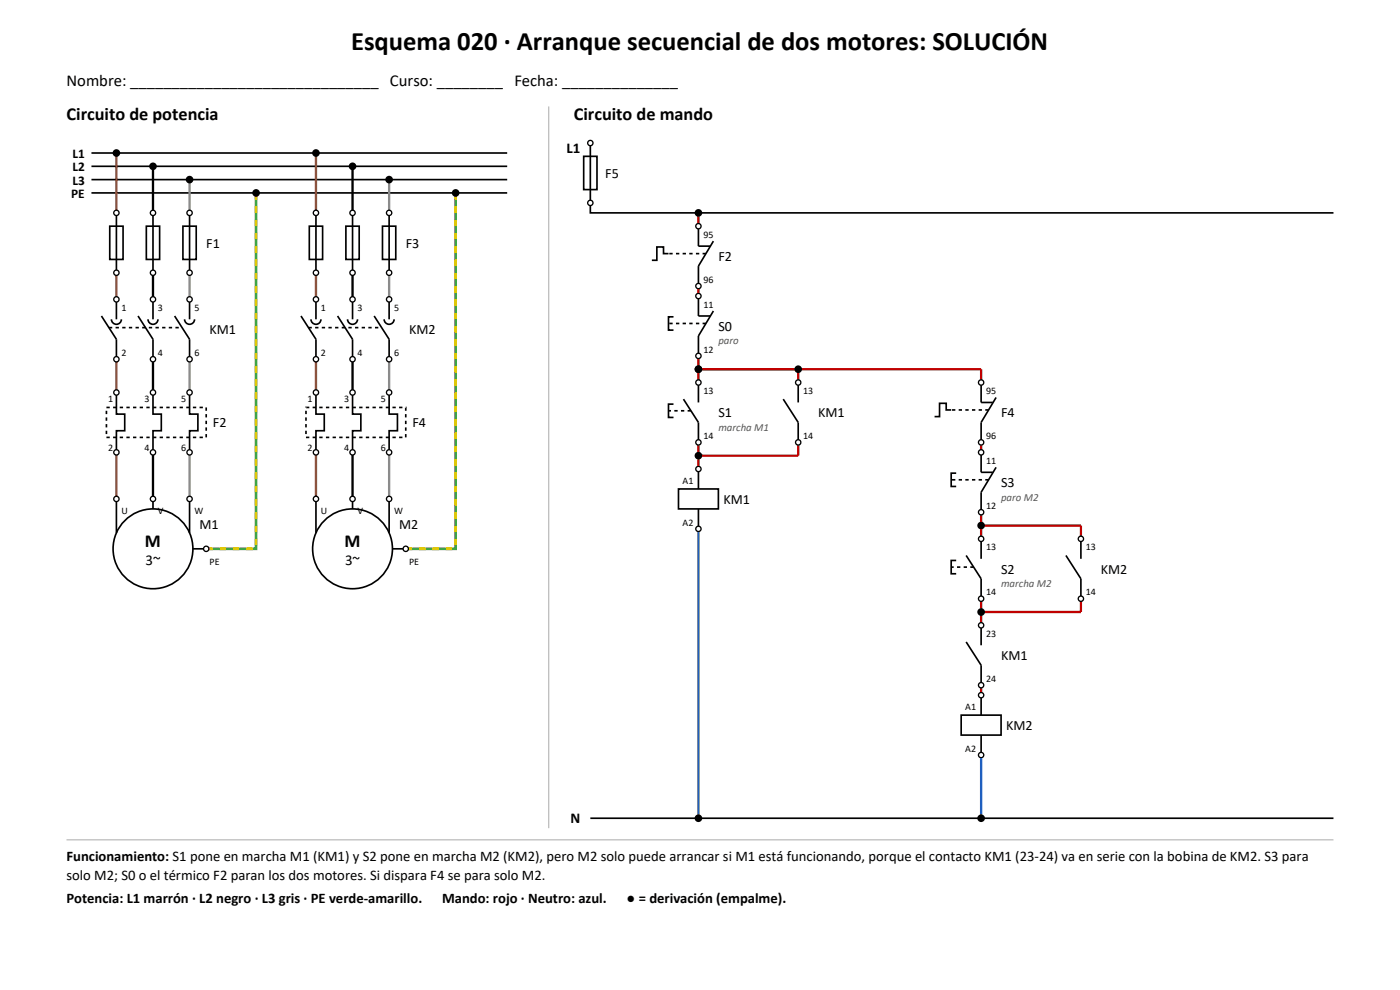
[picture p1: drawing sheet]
<svg xmlns="http://www.w3.org/2000/svg" width="297mm" height="210mm" viewBox="0 0 297 210" stroke-linecap="round" stroke-linejoin="round" font-family="sans-serif">
<path d="M116.4 22.6v153.1M14.1 178.2h268.8" fill="none" stroke="#aaa" stroke-width=".21"/>
<g fill="none" stroke="#000" stroke-width=".35">
<path d="M19.4 32.5h88.2M19.4 35.3h88.2M19.4 38.1h88.2M123.8 33.2h2.8v7h-2.8zM125.2 30.3v14.9h157.7M19.4 40.9h88.2M23.3 48h2.8v7h-2.8zM24.7 45.2v12.7M31 48h2.9v7h-2.9zM32.5 45.2v12.7M38.8 48h2.8v7h-2.8zM40.2 45.2v12.7"/>
<path d="M65.6 48h2.8v7h-2.8zM67 45.2v12.7M73.4 48h2.8v7h-2.8zM74.8 45.2v12.7M81.1 48h2.9v7h-2.9zM82.5 45.2v12.7M141.8 53.8h-1v-1.4h-1.5v2.8h-1M148.2 48v4.2h2.4M151.3 51.2l-3.1 5.2v4.3M21.5 67l3.2 5v4.2M23.6 67.7a1.06 1.06 0 0 0 1.1 1.1 1.06 1.06 0 0 0 1.1-1.1M24.7 63.5v4.2"/>
<path d="M29.3 67l3.2 5v4.2M31.4 67.7a1.06 1.06 0 0 0 1.1 1.1 1.06 1.06 0 0 0 1-1.1M32.5 63.5v4.2M37 67l3.2 5v4.2M39.2 67.7a1.06 1.06 0 0 0 1 1.1 1.06 1.06 0 0 0 1.1-1.1M40.2 63.5v4.2M63.9 67l3.1 5v4.2M66 67.7a1.06 1.06 0 0 0 1 1.1 1.06 1.06 0 0 0 1.1-1.1M67 63.5v4.2M71.6 67l3.2 5v4.2M73.7 67.7a1.06 1.06 0 0 0 1.1 1.1 1.06 1.06 0 0 0 1-1.1M74.8 63.5v4.2"/>
<path d="M79.4 67l3.1 5v4.2M81.5 67.7a1.06 1.06 0 0 0 1.1 1.1 1.06 1.06 0 0 0 1-1.1M82.5 63.5v4.2M142.9 67.2h-1.1v2.8h1.1M148.2 62.8v4.2h2.4M151.3 66l-3.1 5.3v4.2M24.7 83.3v4.5h1.8v3.6h-1.8v4.6M32.5 83.3v4.5h1.7v3.6h-1.7v4.6M40.2 83.3v4.5h1.8v3.6h-1.8v4.6M67 83.3v4.5h1.8v3.6h-1.8v4.6M74.8 83.3v4.5h1.8v3.6h-1.8v4.6M82.5 83.3v4.5h1.8v3.6h-1.8v4.6"/>
<path d="M142.9 85.7h-1.1v2.8h1.1M145 84.7l3.2 4.9v4.2M148.2 81.1v4.3M148.2 99.5v4.2M166.2 84.7l3.1 4.9v4.2M169.3 81.1v4.3M201.8 87h-1.1v-1.5h-1.4v2.9h-1M208.1 81.1v4.3h2.5M208.1 96v4.2h2.5M211.3 84.3l-3.2 5.3v4.2M211.3 99.1l-3.2 5.3v4.3M24.7 105.8v7.2"/>
<path d="M32.5 105.8v2.1M40.2 105.8v7.2M40.9 116.4h2.8M67 105.8v7.2M74.8 105.8v2.1M82.5 105.8v7.2M83.3 116.4h2.8M143.9 103.7h8.5v4.2h-8.5zM148.2 107.9v4.3M202.8 100.4h-1v2.8h1M202.8 118.9h-1v2.8h1M205 117.8l3.1 5v4.2"/>
<path d="M208.1 114.3v4.2M226.1 117.8l3.2 5v4.2M229.3 114.3v4.2M205 136.2l3.1 4.9v4.2M208.1 132.6v4.3M203.9 151.7h8.5v4.2h-8.5zM208.1 147.5v4.2M208.1 155.9v4.3M125.2 173.6h157.7"/>
<circle cx="32.5" cy="116.4" r="8.5"/>
<circle cx="74.8" cy="116.4" r="8.5"/>
</g>
<path d="M149.8 53.8h-8M23.1 69.5h15.5M65.4 69.5h15.6M149.8 68.6h-8M22.6 86.4h21.1v6.4h-21.1zM64.9 86.4h21.2v6.4h-21.2zM146.6 87.1h-4.8M209.7 87h-7.9M209.7 101.8h-7.9M206.6 120.3h-4.8" fill="none" stroke="#000" stroke-width=".35" stroke-dasharray=".7 .7" stroke-linecap="butt"/>
<path d="M24.7 32.5v12.7M67 32.5v12.7M24.7 57.9v5.6M67 57.9v5.6M24.7 76.2v7.1M67 76.2v7.1M24.7 96v9.8M67 96v9.8" fill="none" stroke="#8b4513" stroke-width=".49"/>
<path d="M32.5 35.3v9.9M74.8 35.3v9.9M32.5 57.9v5.6M74.8 57.9v5.6M32.5 76.2v7.1M74.8 76.2v7.1M32.5 96v9.8M74.8 96v9.8" fill="none" stroke="#000" stroke-width=".49"/>
<path d="M40.2 38.1v7.1M82.5 38.1v7.1M40.2 57.9v5.6M82.5 57.9v5.6M40.2 76.2v7.1M82.5 76.2v7.1M40.2 96v9.8M82.5 96v9.8" fill="none" stroke="#8c8c8c" stroke-width=".49"/>
<path d="M54.3 40.9v75.5h-10.6M96.7 40.9v75.5h-10.6" fill="none" stroke="#2e9e3e" stroke-width=".56"/>
<path d="M54.3 40.9v75.5h-10.6M96.7 40.9v75.5h-10.6" fill="none" stroke="#e8c800" stroke-width=".56" stroke-dasharray="1.4 1.4" stroke-linecap="butt"/>
<g fill="none" stroke="#c00000" stroke-width=".49">
<path d="M148.2 45.2v2.8M148.2 60.7v2.1M148.2 75.5v5.6M148.2 78.3h59.9v2.8M169.3 78.3v2.8M148.2 93.8v5.7M169.3 93.8v2.9h-21.1M208.1 93.8v2.2M208.1 108.7v5.6M208.1 111.5h21.2v2.8M208.1 127v5.6M229.3 127v2.8h-21.2"/>
<path d="M208.1 145.3v2.2"/>
</g>
<path d="M148.2 112.2v61.4M208.1 160.2v13.4" fill="none" stroke="#1f5fbf" stroke-width=".49"/>
<g fill="#fff" stroke="#000" stroke-width=".28">
<circle cx="24.7" cy="45.2" r=".56"/>
<circle cx="24.7" cy="57.9" r=".56"/>
<circle cx="32.5" cy="45.2" r=".56"/>
<circle cx="32.5" cy="57.9" r=".56"/>
<circle cx="40.2" cy="45.2" r=".56"/>
<circle cx="40.2" cy="57.9" r=".56"/>
<circle cx="24.7" cy="63.5" r=".56"/>
<circle cx="24.7" cy="76.2" r=".56"/>
<circle cx="32.5" cy="63.5" r=".56"/>
<circle cx="32.5" cy="76.2" r=".56"/>
<circle cx="40.2" cy="63.5" r=".56"/>
<circle cx="40.2" cy="76.2" r=".56"/>
<circle cx="24.7" cy="83.3" r=".56"/>
<circle cx="24.7" cy="96" r=".56"/>
<circle cx="32.5" cy="83.3" r=".56"/>
<circle cx="32.5" cy="96" r=".56"/>
<circle cx="40.2" cy="83.3" r=".56"/>
<circle cx="40.2" cy="96" r=".56"/>
<circle cx="24.7" cy="105.8" r=".56"/>
<circle cx="32.5" cy="105.8" r=".56"/>
<circle cx="40.2" cy="105.8" r=".56"/>
<circle cx="43.7" cy="116.4" r=".56"/>
<circle cx="67" cy="45.2" r=".56"/>
<circle cx="67" cy="57.9" r=".56"/>
<circle cx="74.8" cy="45.2" r=".56"/>
<circle cx="74.8" cy="57.9" r=".56"/>
<circle cx="82.5" cy="45.2" r=".56"/>
<circle cx="82.5" cy="57.9" r=".56"/>
<circle cx="67" cy="63.5" r=".56"/>
<circle cx="67" cy="76.2" r=".56"/>
<circle cx="74.8" cy="63.5" r=".56"/>
<circle cx="74.8" cy="76.2" r=".56"/>
<circle cx="82.5" cy="63.5" r=".56"/>
<circle cx="82.5" cy="76.2" r=".56"/>
<circle cx="67" cy="83.3" r=".56"/>
<circle cx="67" cy="96" r=".56"/>
<circle cx="74.8" cy="83.3" r=".56"/>
<circle cx="74.8" cy="96" r=".56"/>
<circle cx="82.5" cy="83.3" r=".56"/>
<circle cx="82.5" cy="96" r=".56"/>
<circle cx="67" cy="105.8" r=".56"/>
<circle cx="74.8" cy="105.8" r=".56"/>
<circle cx="82.5" cy="105.8" r=".56"/>
<circle cx="86.1" cy="116.4" r=".56"/>
<circle cx="125.2" cy="30.3" r=".56"/>
<circle cx="125.2" cy="43" r=".56"/>
<circle cx="148.2" cy="48" r=".56"/>
<circle cx="148.2" cy="60.7" r=".56"/>
<circle cx="148.2" cy="62.8" r=".56"/>
<circle cx="148.2" cy="75.5" r=".56"/>
<circle cx="148.2" cy="81.1" r=".56"/>
<circle cx="148.2" cy="93.8" r=".56"/>
<circle cx="169.3" cy="81.1" r=".56"/>
<circle cx="169.3" cy="93.8" r=".56"/>
<circle cx="148.2" cy="99.5" r=".56"/>
<circle cx="148.2" cy="112.2" r=".56"/>
<circle cx="208.1" cy="81.1" r=".56"/>
<circle cx="208.1" cy="93.8" r=".56"/>
<circle cx="208.1" cy="96" r=".56"/>
<circle cx="208.1" cy="108.7" r=".56"/>
<circle cx="208.1" cy="114.3" r=".56"/>
<circle cx="208.1" cy="127" r=".56"/>
<circle cx="229.3" cy="114.3" r=".56"/>
<circle cx="229.3" cy="127" r=".56"/>
<circle cx="208.1" cy="132.6" r=".56"/>
<circle cx="208.1" cy="145.3" r=".56"/>
<circle cx="208.1" cy="147.5" r=".56"/>
<circle cx="208.1" cy="160.2" r=".56"/>
</g>
<g fill="#000">
<circle cx="24.7" cy="32.5" r=".81"/>
<circle cx="32.5" cy="35.3" r=".81"/>
<circle cx="40.2" cy="38.1" r=".81"/>
<circle cx="67" cy="32.5" r=".81"/>
<circle cx="74.8" cy="35.3" r=".81"/>
<circle cx="82.5" cy="38.1" r=".81"/>
<circle cx="54.3" cy="40.9" r=".81"/>
<circle cx="96.7" cy="40.9" r=".81"/>
<circle cx="148.2" cy="45.2" r=".81"/>
<circle cx="148.2" cy="78.3" r=".81"/>
<circle cx="169.3" cy="78.3" r=".81"/>
<circle cx="148.2" cy="96.7" r=".81"/>
<circle cx="208.1" cy="111.5" r=".81"/>
<circle cx="208.1" cy="129.8" r=".81"/>
<circle cx="148.2" cy="173.6" r=".81"/>
<circle cx="208.1" cy="173.6" r=".81"/>
</g>
<text font-size="5.6" x="74.5" y="10.6">Esquema 020 · Arranque secuencial de dos motores: SOLUCIÓN</text>
<g font-size="3.9">
<text x="14.1" y="25.4">Circuito de potencia</text>
<text x="121.7" y="25.4">Circuito de mando</text>
<text x="30.8" y="116.1">M</text>
<text x="73.1" y="116.1">M</text>
</g>
<text font-size="3.5" x="14.1" y="18.3">Nombre: ______________________________ Curso: ________ Fecha: ______________</text>
<g font-size="3.2">
<text x="120.2" y="32.5">L1</text>
<text x="30.9" y="119.9">3~</text>
<text x="73.2" y="119.9">3~</text>
<text x="121" y="174.6">N</text>
</g>
<g font-size="3.1">
<text x="14.1" y="182.7">Funcionamiento: S1 pone en marcha M1 (KM1) y S2 pone en marcha M2 (KM2), pero M2 solo puede arrancar si M1 está funcionando, porque el contacto KM1 (23-24) va en serie con la bobina de KM2. S3 para</text>
<text x="14.1" y="186.6">solo M2; S0 o el térmico F2 paran los dos motores. Si dispara F4 se para solo M2.</text>
<text x="14.1" y="191.6">Potencia: L1 marrón · L2 negro · L3 gris · PE verde-amarillo.</text>
<text x="93.8" y="191.6">Mando: rojo · Neutro: azul.</text>
<text x="132.9" y="191.6">● = derivación (empalme).</text>
</g>
<g font-size="3">
<text x="128.4" y="37.7">F5</text>
<text x="43.7" y="52.6">F1</text>
<text x="86.1" y="52.6">F3</text>
<text x="152.4" y="55.4">F2</text>
<text x="44.4" y="70.9">KM1</text>
<text x="86.8" y="70.9">KM2</text>
<text x="152.4" y="70.2">S0</text>
<text x="152.4" y="88.5">S1</text>
<text x="173.6" y="88.5">KM1</text>
<text x="212.4" y="88.5">F4</text>
<text x="45.2" y="90.7">F2</text>
<text x="87.5" y="90.7">F4</text>
<text x="153.5" y="106.9">KM1</text>
<text x="212.4" y="103.4">S3</text>
<text x="42.3" y="112.2">M1</text>
<text x="84.7" y="112.2">M2</text>
<text x="212.4" y="121.7">S2</text>
<text x="233.5" y="121.7">KM2</text>
<text x="212.4" y="140.1">KM1</text>
<text x="213.4" y="154.9">KM2</text>
</g>
<g font-size="2.8">
<text x="15.4" y="33.5">L1</text>
<text x="15.1" y="42">PE</text>
<text x="15.4" y="36.3">L2</text>
<text x="15.4" y="39.2">L3</text>
</g>
<g font-size="2.3" fill="#555">
<text x="152.4" y="73">paro</text>
<text x="152.4" y="91.4">marcha M1</text>
<text x="212.4" y="106.2">paro M2</text>
<text x="212.4" y="124.5">marcha M2</text>
</g>
<g font-size="2.1">
<text x="149.2" y="50.4">95</text>
<text x="149.2" y="60">96</text>
<text x="25.8" y="66">1</text>
<text x="33.5" y="66">3</text>
<text x="41.3" y="66">5</text>
<text x="68.1" y="66">1</text>
<text x="75.8" y="66">3</text>
<text x="83.6" y="66">5</text>
<text x="149.2" y="65.3">11</text>
<text x="25.8" y="75.5">2</text>
<text x="33.5" y="75.5">4</text>
<text x="41.3" y="75.5">6</text>
<text x="68.1" y="75.5">2</text>
<text x="75.8" y="75.5">4</text>
<text x="83.6" y="75.5">6</text>
<text x="149.2" y="74.8">12</text>
<text x="149.2" y="83.6">13</text>
<text x="170.4" y="83.6">13</text>
<text x="209.2" y="83.6">95</text>
<text x="22.9" y="85.4">1</text>
<text x="30.7" y="85.4">3</text>
<text x="38.4" y="85.4">5</text>
<text x="65.2" y="85.4">1</text>
<text x="73" y="85.4">3</text>
<text x="80.8" y="85.4">5</text>
<text x="22.9" y="95.6">2</text>
<text x="30.7" y="95.6">4</text>
<text x="38.4" y="95.6">6</text>
<text x="65.2" y="95.6">2</text>
<text x="73" y="95.6">4</text>
<text x="80.8" y="95.6">6</text>
<text x="149.2" y="93.1">14</text>
<text x="170.4" y="93.1">14</text>
<text x="209.2" y="93.1">96</text>
<text x="209.2" y="98.4">11</text>
<text x="144.8" y="102.7">A1</text>
<text x="209.2" y="107.9">12</text>
<text x="25.8" y="109">U</text>
<text x="33.5" y="109">V</text>
<text x="41.3" y="109">W</text>
<text x="68.1" y="109">U</text>
<text x="75.8" y="109">V</text>
<text x="83.6" y="109">W</text>
<text x="144.8" y="111.5">A2</text>
<text x="44.4" y="119.9">PE</text>
<text x="86.8" y="119.9">PE</text>
<text x="209.2" y="116.8">13</text>
<text x="230.4" y="116.8">13</text>
<text x="209.2" y="126.3">14</text>
<text x="230.4" y="126.3">14</text>
<text x="209.2" y="135.1">23</text>
<text x="209.2" y="144.6">24</text>
<text x="204.8" y="150.6">A1</text>
<text x="204.8" y="159.5">A2</text>
</g>
</svg>
